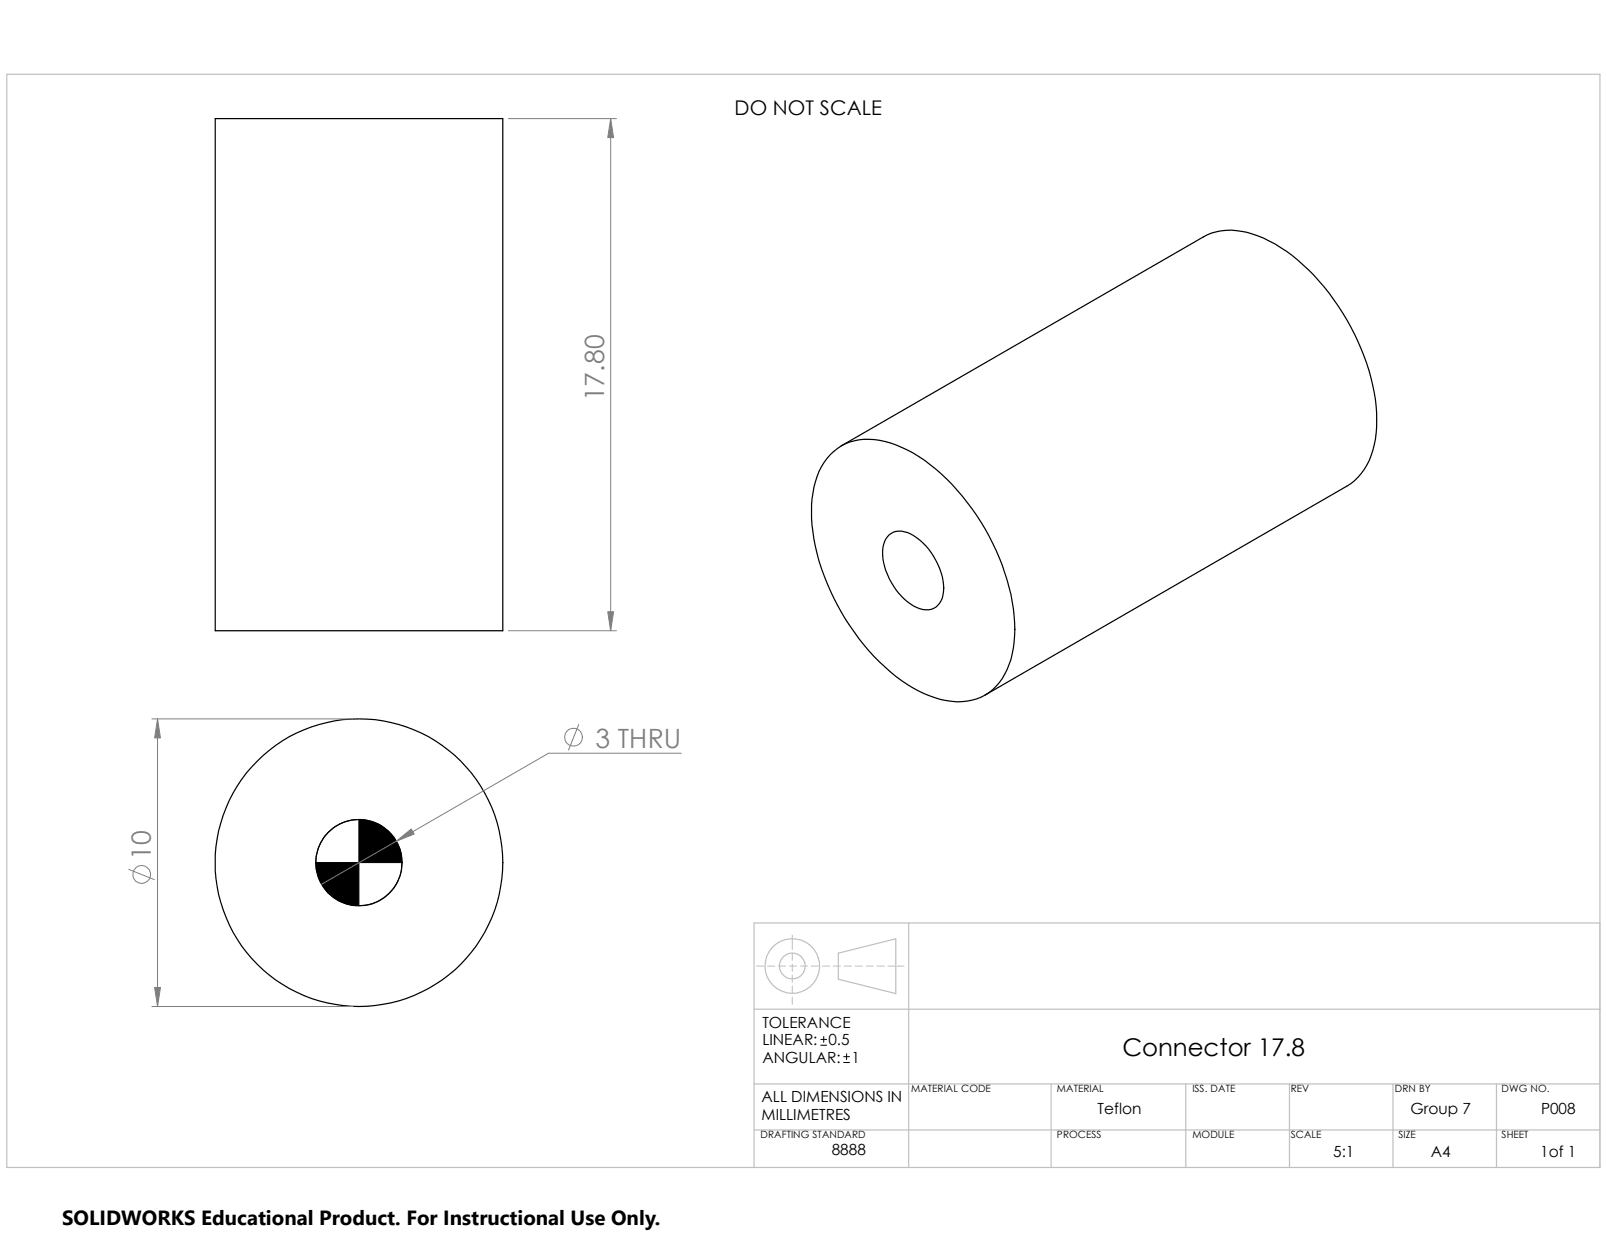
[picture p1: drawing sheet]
<svg xmlns="http://www.w3.org/2000/svg" width="279mm" height="216mm" viewBox="0 0 279 216" stroke-linecap="round" stroke-linejoin="round" font-family="sans-serif">
<g fill="none" stroke="#c0c0c0" stroke-width=".17">
<path d="M131.5 167.9h1.3M133.4 167.9h1.3M135.3 167.9h1.3M137.2 167.9h1.3M137.8 162.6v2.5M137.8 165.7v1.3M137.8 167.6v1.3M137.8 169.5v1.3M137.8 171.4v1.3M137.8 173.3v1.3M139.1 167.9h1.3M141.1 167.9h1.2"/>
<path d="M143 167.9h1.2M144.9 167.9h1.2M146.8 167.9h1.2M148.7 167.9h1.2M150.6 167.9h1.2M152.5 167.9h1.3M154.4 167.9h1.3M155.9 167.9h1.3M278.2 160.4v42.5h-147.1"/>
</g>
<g fill="none" stroke="#c0c0c0" stroke-width=".21">
<path d="M1.2 12.9h277v190h-277zM131.1 175.4h147.1M145.8 165.7l9.9-2.5v9.5l-9.9-2.5zM158 160.4v42.5M278.2 160.4h-147.1v42.5M131.1 188.4h147.1M131.1 196.4h147.1M182.8 188.4v14.5M206.2 188.4v14.5M224.2 188.4v14.5M242.2 188.4v14.5M260.2 188.4v14.5"/>
<circle cx="137.7" cy="167.9" r="4.7"/>
<circle cx="137.8" cy="167.9" r="2.25"/>
</g>
<g fill="none" stroke="#000" stroke-width=".21">
<path d="M37.4 20.6h50v89h-50zM144.4 79a9.4 9.4 0 0 1 9.5-2.2 25.5 25.5 0 0 1 12.5 8.4 39.8 39.8 0 0 1 9.9 21.8 17.3 17.3 0 0 1-2.1 11 8.9 8.9 0 0 1-9.6 3.8 22.9 22.9 0 0 1-11.7-6.7 40.8 40.8 0 0 1-11.7-23.8 18.5 18.5 0 0 1 1.6-10.2zM146.3 77.5l62.9-36.3a10.8 10.8 0 0 1 9.5-.2 28.4 28.4 0 0 1 11.6 8.9 40 40 0 0 1 9.1 22 16.3 16.3 0 0 1-2.2 9.8 9.5 9.5 0 0 1-3 2.8l-62.9 36.3M154.6 93a3.3 3.3 0 0 1 3.8-.2 11.6 11.6 0 0 1 5.6 10 3 3 0 0 1-4.6 2.8 11.4 11.4 0 0 1-5.9-10.4 3.9 3.9 0 0 1 1.1-2.2z"/>
<circle cx="62.4" cy="150" r="7.5"/>
<circle cx="62.4" cy="149.9" r="25"/>
</g>
<g fill="#000" stroke="#000" stroke-width=".17">
<path d="M54.9 149.9h7.5v7.5a7.4 7.4 0 0 1-7.5-7.5z" fill-rule="evenodd"/>
<path d="M62.4 142.5a7.5 7.5 0 0 1 7.5 7.4h-7.5z" fill-rule="evenodd"/>
</g>
<path d="M62.4 142.5a7.5 7.5 0 0 0-7.5 7.4M69.9 149.9a7.4 7.4 0 0 1-7.5 7.5M142.7 181.7h1M142.7 180.7h1M143.2 180.2v1M146.7 184.7h1M146.7 183.7h1M147.2 183.2v1" fill="none" stroke="#000" stroke-width=".17"/>
<g fill="none" stroke="#808080" stroke-width=".17">
<path d="M88.4 20.6h18.8M106.2 20.6v89M88.4 109.6h18.8M26.4 125h35M27.4 125v50M100.6 125.9l-1.8 4.5M118.4 130.9h-23l-39.5 22.8M22.4 151.1l4.4 1.8M26.4 175h35"/>
<circle cx="99.7" cy="128.1" r="1.56"/>
<circle cx="24.6" cy="152" r="1.56"/>
</g>
<g fill="#808080" stroke="#808080" stroke-width=".17">
<path d="M26.9 171.7h1l-.5 3.3z"/>
<path d="M27.4 125l.5 3.3h-1z"/>
<path d="M68.9 146.2l2.6-2.1 .5 .9z"/>
<path d="M105.7 106.3h1l-.5 3.3z"/>
<path d="M106.2 20.6l.5 3.3h-1z"/>
</g>
<path d="M10.8 209.2h104.1v6.7h-104.1z" fill="#fff"/>
<g font-size="4.6" fill="#808080">
<text x="105.1" y="69.8" transform="rotate(-90 105.1 69.8)">17.80</text>
<text x="103.5" y="130">3 THRU</text>
<text x="26.2" y="149.5" transform="rotate(-90 26.2 149.5)">10</text>
</g>
<text font-size="4.2" x="195.2" y="183.6">Connector 17.8</text>
<text font-size="3.6" x="10.8" y="213">SOLIDWORKS Educational Product. For Instructional Use Only.</text>
<text font-size="3.5" x="127.7" y="20">DO NOT SCALE</text>
<g font-size="2.7">
<text x="132.5" y="178.7">TOLERANCE</text>
<text x="132.5" y="181.7">LINEAR:</text>
<text x="132.5" y="184.7">ANGULAR:</text>
<text x="144" y="181.7">0.5</text>
<text x="148" y="184.7">1</text>
<text x="132.4" y="191.6">ALL DIMENSIONS IN</text>
<text x="132.4" y="194.6">MILLIMETRES</text>
<text x="190.8" y="193.7">Teflon</text>
<text x="245.2" y="193.7">Group 7</text>
<text x="267.9" y="193.7">P008</text>
<text x="144.6" y="200.8">8888</text>
<text x="231.8" y="201.2">5:1</text>
<text x="248.8" y="201.2">A4</text>
<text x="267.8" y="201.2">1of 1</text>
</g>
<g font-size="1.7">
<text x="158.4" y="189.9">MATERIAL CODE</text>
<text x="183.8" y="189.9">MATERIAL</text>
<text x="207.3" y="189.9">ISS. DATE</text>
<text x="224.4" y="189.9">REV</text>
<text x="242.5" y="189.9">DRN BY</text>
<text x="261.1" y="189.9">DWG NO.</text>
<text x="132.2" y="197.9">DRAFTING STANDARD</text>
<text x="183.8" y="197.7">PROCESS</text>
<text x="207.3" y="197.9">MODULE</text>
<text x="224.4" y="197.9">SCALE</text>
<text x="243.1" y="197.9">SIZE</text>
<text x="261.1" y="197.9">SHEET</text>
</g>
</svg>
